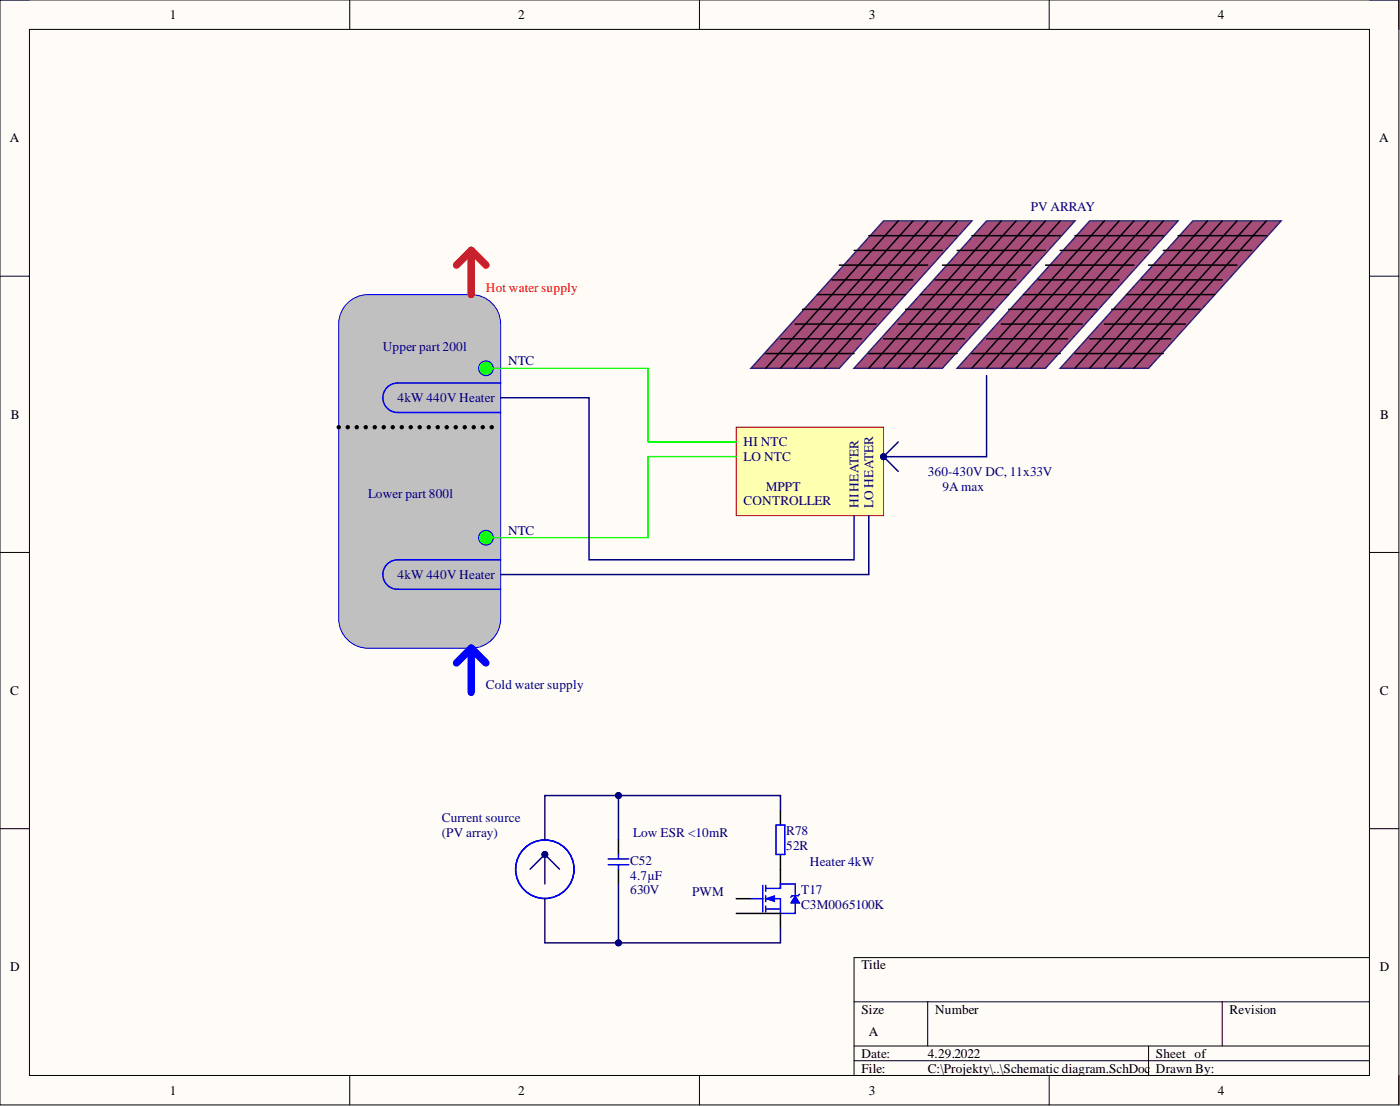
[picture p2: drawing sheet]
<svg xmlns="http://www.w3.org/2000/svg" width="241mm" height="190mm" viewBox="0 0 241 190" stroke-linecap="round" stroke-linejoin="round" font-family="sans-serif">
<path d="M0 0h241.1v190.3h-241.1z" fill-rule="evenodd" fill="#fffcf8"/>
<path d="M0 0h241.1v190.3h-241.1z" fill="none" stroke="#000" stroke-width=".17"/>
<path d="M5.1 5.1h230.9v180.1h-230.9z" fill-rule="evenodd" fill="#fffcf8"/>
<g fill="none" stroke="#000" stroke-width=".17">
<path d="M0 0h5.1M60.3 0v5.1M120.6 0v5.1M180.8 0v5.1M236 0h5.1v5.1M5.1 5.1h230.9v180.1h-230.9zM0 47.6h5.1M236 47.6h5.1M0 95.2h5.1M236 95.2h5.1M0 142.7h5.1M236 142.7h5.1"/>
<path d="M147.2 172.6h88.8M159.9 172.6v7.6M210.7 172.6v7.6M236 164.9h-88.8v20.3M60.3 185.2v5.1M120.6 185.2v5.1M147.2 180.2h88.8M147.2 182.7h88.8M180.8 185.2v5.1M198 180.2v5M241.1 185.2v5.1"/>
</g>
<path d="M59.6 52.6a5.1 5.1 0 0 1 3.9-1.9h17.7a5.1 5.1 0 0 1 5.1 5.1v50.8a5.1 5.1 0 0 1-5.1 5h-17.7a5.1 5.1 0 0 1-5.1-5v-50.8a5.1 5.1 0 0 1 1.2-3.2z" fill="#c0c0c0"/>
<path d="M59.6 52.6a5.1 5.1 0 0 1 3.9-1.9h17.7a5.1 5.1 0 0 1 5.1 5.1v50.8a5.1 5.1 0 0 1-5.1 5h-17.7a5.1 5.1 0 0 1-5.1-5v-50.8a5.1 5.1 0 0 1 1.2-3.2z" fill="none" stroke="#00f" stroke-width=".17"/>
<path d="M68.5 66a2.54 2.54 0 0 0-2.5 2.5 2.54 2.54 0 0 0 2.6 2.5M68.5 96.4a2.54 2.54 0 0 0-2.5 2.6 2.54 2.54 0 0 0 2.6 2.5" fill="none" stroke="#00f" stroke-width=".25"/>
<g fill="none" stroke="#000" stroke-width=".76">
<path d="M58.4 73.6h.1M59.9 73.6h.1M61.5 73.6h.1M63 73.6h.1M64.6 73.6h.1M66.1 73.6h.1M67.7 73.6h.1M69.2 73.6h.1M70.8 73.6h.1M72.3 73.6h.1M73.9 73.6h.1M75.4 73.6h.1"/>
<path d="M77 73.6h.1M78.5 73.6h.1M80.1 73.6h.1M81.6 73.6h.1M83.2 73.6h.1M84.7 73.6h.1"/>
</g>
<path d="M81.2 111.6v7.7M81.2 111.6l-2.5 2.6M81.2 111.6l2.6 2.6" fill="none" stroke="#00f" stroke-width="1.3"/>
<path d="M81.2 43.1v7.6M81.2 43.1l-2.5 2.6M81.2 43.1l2.6 2.6" fill="none" stroke="#f00" stroke-width="1.3"/>
<circle cx="83.8" cy="63.4" r="1.27" fill="#0f0"/>
<circle cx="83.8" cy="63.4" r="1.27" fill="none" stroke="#00f" stroke-width=".17"/>
<circle cx="83.8" cy="92.6" r="1.27" fill="#0f0"/>
<circle cx="83.8" cy="92.6" r="1.27" fill="none" stroke="#00f" stroke-width=".17"/>
<path d="M152.3 38.1h15.2l-22.8 25.3h-15.3z" fill-rule="evenodd" fill="#a64d79"/>
<path d="M152.3 38.1h15.2l-22.8 25.3h-15.3z" fill="none" stroke="#351c75" stroke-width=".25"/>
<g fill="none" stroke="#000" stroke-width=".25">
<path d="M154.8 38.1l-22.8 25.3M157.4 38.1l-22.9 25.3M159.9 38.1l-22.8 25.3M162.4 38.1l-22.8 25.3M165 38.1l-22.9 25.3M134.5 58.4h14M137.1 55.8h13.9M138.3 53.3h15.2M140.9 50.7h15.2M143.4 48.2h14M144.7 45.7h15.2M147.2 43.1h15.2"/>
<path d="M149.7 40.6h15.3M132 60.9h15.2"/>
</g>
<path d="M170 38.1h15.3l-22.9 25.3h-15.2z" fill-rule="evenodd" fill="#a64d79"/>
<path d="M170 38.1h15.3l-22.9 25.3h-15.2z" fill="none" stroke="#351c75" stroke-width=".25"/>
<g fill="none" stroke="#000" stroke-width=".25">
<path d="M172.6 38.1l-22.9 25.3M175.1 38.1l-22.8 25.3M177.7 38.1l-22.9 25.3M180.2 38.1l-22.8 25.3M182.7 38.1l-22.8 25.3M152.3 58.4h13.9M154.8 55.8h14M156.1 53.3h15.2M158.6 50.7h15.3M161.2 48.2h13.9M162.4 45.7h15.3M165 43.1h15.2"/>
<path d="M167.5 40.6h15.2M149.7 60.9h15.3"/>
</g>
<path d="M187.8 38.1h15.2l-22.8 25.3h-15.2z" fill-rule="evenodd" fill="#a64d79"/>
<path d="M187.8 38.1h15.2l-22.8 25.3h-15.2z" fill="none" stroke="#351c75" stroke-width=".25"/>
<g fill="none" stroke="#000" stroke-width=".25">
<path d="M190.4 38.1l-22.9 25.3M192.9 38.1l-22.9 25.3M195.4 38.1l-22.8 25.3M198 38.1l-22.9 25.3M200.5 38.1l-22.8 25.3M170 58.4h14M172.6 55.8h13.9M173.9 53.3h15.2M176.4 50.7h15.2M178.9 48.2h14M180.2 45.7h15.2M182.7 43.1h15.3"/>
<path d="M185.3 40.6h15.2M167.5 60.9h15.2"/>
</g>
<path d="M205.6 38.1h15.2l-22.8 25.3h-15.3z" fill-rule="evenodd" fill="#a64d79"/>
<path d="M205.6 38.1h15.2l-22.8 25.3h-15.3z" fill="none" stroke="#351c75" stroke-width=".25"/>
<g fill="none" stroke="#000" stroke-width=".25">
<path d="M208.1 38.1l-22.8 25.3M210.7 38.1l-22.9 25.3M213.2 38.1l-22.8 25.3M215.7 38.1l-22.8 25.3M218.3 38.1l-22.9 25.3M187.8 58.4h14M190.4 55.8h13.9M191.6 53.3h15.2M194.2 50.7h15.2M196.7 48.2h14M198 45.7h15.2M200.5 43.1h15.2"/>
<path d="M203 40.6h15.3M185.3 60.9h15.2"/>
</g>
<path d="M126.9 73.6h25.4v15.2h-25.4z" fill-rule="evenodd" fill="#ffffb0"/>
<path d="M126.9 73.6h25.4v15.2h-25.4z" fill="none" stroke="#800000" stroke-width=".17"/>
<g fill="none" stroke="#00f" stroke-width=".25">
<path d="M104.8 149h3.6M104.8 147.9h3.6M106.6 147.2v.7M106.6 149v.7M129.4 154.8h2.1M131.5 152.5v4.6M132 153h2.5M132 154.8h2.5v2.5M132 156.6h2.5M132 152.5v1M132 154.3v1M132 156.1v1"/>
<path d="M133.8 142.1h1.5v5.1h-1.5z"/>
<circle cx="93.9" cy="149.7" r="5"/>
</g>
<path d="M134.5 139.6v2.5M106.6 144.6v2.6M106.6 149.7v2.6M126.9 154.8h2.5M134.5 147.2v5.1M134.5 157.3v2.6" fill="none" stroke="#000" stroke-width=".25"/>
<path d="M132 154.8l1.5-.5v1z" fill="#00f"/>
<path d="M132 154.8l1.5-.5v1z" fill="none" stroke="#00f" stroke-width=".17"/>
<path d="M134.5 157.3h2.6M137.1 152.3h-2.6v.7" fill="none" stroke="#00f" stroke-width=".25"/>
<path d="M137.1 154.3l.7 1.3h-1.5z" fill="#00f"/>
<path d="M137.1 154.3l.7 1.3h-1.5z" fill="none" stroke="#00f" stroke-width=".17"/>
<path d="M68.5 66h17.8M68.5 71h17.8M68.5 96.4h17.8M68.5 101.5h17.8M137.1 152.3v2M137.1 155.6v1.7M137.8 154l-.2 .3h-1.1l-.2 .2" fill="none" stroke="#00f" stroke-width=".25"/>
<path d="M126.9 157.3h7.6" fill="none" stroke="#000" stroke-width=".25"/>
<path d="M85 63.4h26.7v12.7h15.2M126.9 78.7h-15.2v13.9h-26.7" fill="none" stroke="#0f0" stroke-width=".25"/>
<path d="M86.3 68.5h15.2v27.9h45.7v-7.6M170 64.7v14h-17.7l2.5-2.6M149.7 88.8v10.2h-63.4" fill="none" stroke="#000080" stroke-width=".25"/>
<circle cx="152.3" cy="78.7" r=".51" fill="#000080"/>
<circle cx="152.3" cy="78.7" r=".51" fill="none" stroke="#000080" stroke-width=".17"/>
<path d="M152.3 78.7l2.5 2.5" fill="none" stroke="#000080" stroke-width=".25"/>
<circle cx="152.3" cy="78.7" r=".51" fill="#000080"/>
<circle cx="152.3" cy="78.7" r=".51" fill="none" stroke="#000080" stroke-width=".17"/>
<path d="M91.4 149.7l2.5-2.5v5.1" fill="none" stroke="#000080" stroke-width=".25"/>
<circle cx="93.9" cy="147.2" r=".51" fill="#000080"/>
<circle cx="93.9" cy="147.2" r=".51" fill="none" stroke="#000080" stroke-width=".17"/>
<path d="M93.9 147.2l2.5 2.5" fill="none" stroke="#000080" stroke-width=".25"/>
<circle cx="93.9" cy="147.2" r=".51" fill="#000080"/>
<circle cx="93.9" cy="147.2" r=".51" fill="none" stroke="#000080" stroke-width=".17"/>
<path d="M93.9 154.8v7.6h40.6v-2.5" fill="none" stroke="#000080" stroke-width=".25"/>
<circle cx="106.6" cy="162.4" r=".51" fill="#000080"/>
<circle cx="106.6" cy="162.4" r=".51" fill="none" stroke="#000080" stroke-width=".17"/>
<path d="M134.5 139.6v-2.6h-40.6v7.6" fill="none" stroke="#000080" stroke-width=".25"/>
<circle cx="106.6" cy="137" r=".51" fill="#000080"/>
<circle cx="106.6" cy="137" r=".51" fill="none" stroke="#000080" stroke-width=".17"/>
<path d="M106.6 152.3v10.1" fill="none" stroke="#000080" stroke-width=".25"/>
<circle cx="106.6" cy="162.4" r=".51" fill="#000080"/>
<circle cx="106.6" cy="162.4" r=".51" fill="none" stroke="#000080" stroke-width=".17"/>
<path d="M106.6 137v7.6" fill="none" stroke="#000080" stroke-width=".25"/>
<circle cx="106.6" cy="137" r=".51" fill="#000080"/>
<circle cx="106.6" cy="137" r=".51" fill="none" stroke="#000080" stroke-width=".17"/>
<g font-size="2.3">
<text x="29.3" y="3.3">1</text>
<text x="89.3" y="3.3">2</text>
<text x="149.7" y="3.3">3</text>
<text x="209.9" y="3.3">4</text>
<text x="1.7" y="24.5">A</text>
<text x="237.7" y="24.5">A</text>
<text x="1.9" y="72.1">B</text>
<text x="237.9" y="72.1">B</text>
<text x="1.8" y="119.7">C</text>
<text x="237.8" y="119.7">C</text>
<text x="1.8" y="167.3">D</text>
<text x="148.5" y="167">Title</text>
<text x="237.8" y="167.3">D</text>
<text x="148.5" y="174.6">Size</text>
<text x="149.7" y="178.4">A</text>
<text x="161.2" y="174.6">Number</text>
<text x="211.9" y="174.6">Revision</text>
<text x="148.5" y="182.2">Date:</text>
<text x="148.5" y="184.7">File:</text>
<text x="159.9" y="182.2">4.29.2022</text>
<text x="159.9" y="184.7">C:\Projekty\..\Schematic diagram.SchDoc</text>
<text x="199.2" y="182.2">Sheet of</text>
<text x="199.2" y="184.7">Drawn By:</text>
<text x="29.3" y="188.5">1</text>
<text x="89.3" y="188.5">2</text>
<text x="149.7" y="188.5">3</text>
<text x="209.9" y="188.5">4</text>
</g>
<g font-size="2.3" fill="#000080">
<text x="177.7" y="36.3">PV ARRAY</text>
<text x="66" y="60.4">Upper part 200l</text>
<text x="87.6" y="62.9">NTC</text>
<text x="68.5" y="69.3">4kW 440V Heater</text>
<text x="128.2" y="76.9">HI NTC</text>
<text x="128.2" y="79.4">LO NTC</text>
<text x="159.9" y="82">360-430V DC, 11x33V</text>
<text x="63.5" y="85.8">Lower part 800l</text>
<text x="128.2" y="87">CONTROLLER</text>
<text x="132" y="84.5">MPPT</text>
<text x="148" y="87.5" transform="rotate(-90 148 87.5)">HI HEATER</text>
<text x="150.5" y="87.5" transform="rotate(-90 150.5 87.5)">LO HEATER</text>
<text x="162.4" y="84.5">9Amax</text>
<text x="87.6" y="92.1">NTC</text>
<text x="68.5" y="99.7">4kW 440V Heater</text>
<text x="83.8" y="118.8">Cold water supply</text>
<text x="76.1" y="141.6">Current source</text>
<text x="135.5" y="143.9">R78</text>
<text x="76.1" y="144.1">(PV array)</text>
<text x="108.6" y="149">C52</text>
<text x="109.1" y="144.1">Low ESR &lt;10mR</text>
<text x="135.5" y="146.4">52R</text>
<text x="139.6" y="149.2">Heater 4kW</text>
<text x="108.6" y="154">630V</text>
<text x="108.6" y="151.5">4.7µF</text>
<text x="119.3" y="154.3">PWM</text>
<text x="138.1" y="154">T17</text>
<text x="138.1" y="156.6">C3M0065100K</text>
</g>
<text font-size="2.3" fill="#f00" x="83.8" y="50.2">Hot water supply</text>
</svg>
